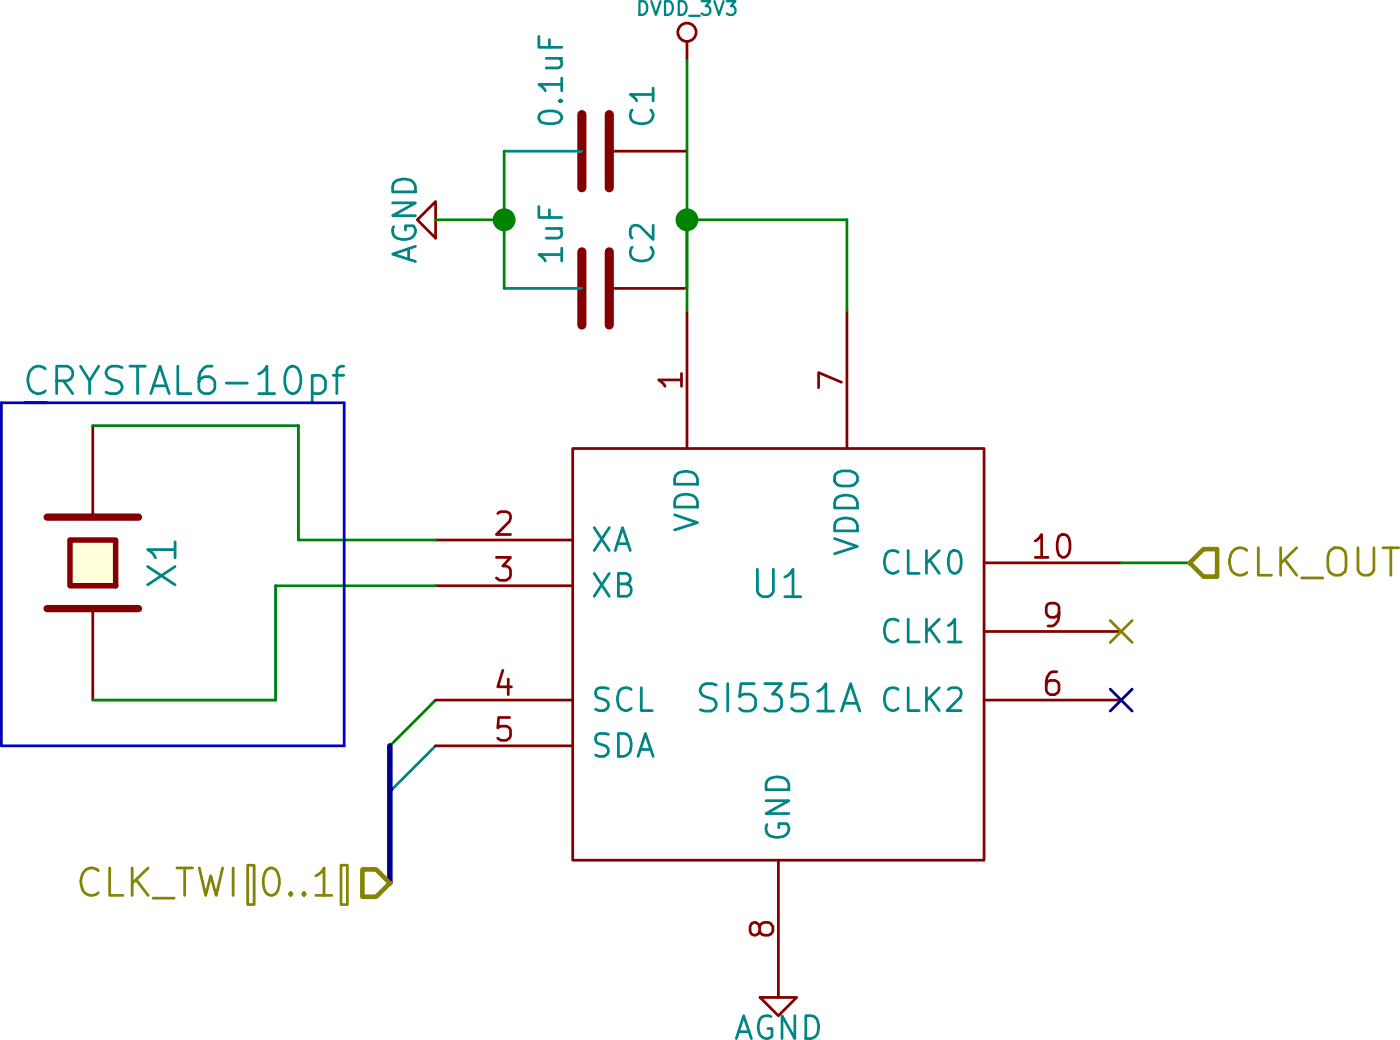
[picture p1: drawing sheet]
EESchema Schematic File Version 2
LIBS:power
LIBS:device
LIBS:transistors
LIBS:conn
LIBS:linear
LIBS:regul
LIBS:74xx
LIBS:cmos4000
LIBS:adc-dac
LIBS:memory
LIBS:xilinx
LIBS:special
LIBS:microcontrollers
LIBS:dsp
LIBS:microchip
LIBS:analog_switches
LIBS:motorola
LIBS:texas
LIBS:intel
LIBS:audio
LIBS:interface
LIBS:digital-audio
LIBS:philips
LIBS:display
LIBS:cypress
LIBS:siliconi
LIBS:opto
LIBS:atmel
LIBS:contrib
LIBS:valves
LIBS:tDCS_driver-cache
EELAYER 24 0
EELAYER END
$Descr A4 11693 8268
encoding utf-8
Sheet 1 1
Title "noname.sch"
Date ""
Rev ""
Comp ""
Comment1 ""
Comment2 ""
Comment3 ""
Comment4 ""
$EndDescr
$Comp
L DVDD_3V3 #PWR1
U 1 1
P 5750 2350
F 0 "#PWR1" H 5750 2450 30  0001 C CNN
F 1 "DVDD_3V3" H 5750 2460 30  0000 C CNN
F 2 "" H 5750 2350 60  0001 C CNN
F 3 "" H 5750 2350 60  0001 C CNN
	1    5750 2350
	1    0    0    -1  
$EndComp
$Comp
L C C2
U 1 1
P 5550 2850
F 0 "C2" H 5600 2950 50  0000 L CNN
F 1 "1uF" H 5600 2750 50  0000 L CNN
F 2 "0603" H 5550 2850 60  0001 C CNN
F 3 "" H 5550 2850 60  0001 C CNN
	1    5550 2850
	0    1    -1   0   
$EndComp
$Comp
L C C1
U 1 1
P 5550 2550
F 0 "C1" H 5600 2650 50  0000 L CNN
F 1 "0.1uF" H 5600 2450 50  0000 L CNN
F 2 "0603" H 5550 2550 60  0001 C CNN
F 3 "" H 5550 2550 60  0001 C CNN
	1    5550 2550
	0    1    -1   0   
$EndComp
$Comp
L AGND #PWR2
U 1 1
P 5200 2700
F 0 "#PWR2" H 5200 2700 40  0001 C CNN
F 1 "AGND" H 5200 2630 50  0000 C CNN
F 2 "" H 5200 2700 60  0001 C CNN
F 3 "" H 5200 2700 60  0001 C CNN
	1    5200 2700
	0    1    -1   0   
$EndComp
Entry Wire Line
	5100 3950 5200 3850
Entry Wire Line
	5100 3850 5200 3750
$Comp
L AGND #PWR3
U 1 1
P 5950 4400
F 0 "#PWR3" H 5950 4400 40  0001 C CNN
F 1 "AGND" H 5950 4330 50  0000 C CNN
F 2 "" H 5950 4400 60  0001 C CNN
F 3 "" H 5950 4400 60  0001 C CNN
	1    5950 4400
	1    0    0    -1  
$EndComp
$Comp
L CRYSTAL X1
U 1 1
P 4450 3450
F 0 "X1" H 4450 3600 60  0000 C CNN
F 1 "CRYSTAL6-10pf" V 4850 3650 60  0000 C CNN
F 2 "ECX_53B" H 4450 3450 60  0001 C CNN
F 3 "" H 4450 3450 60  0001 C CNN
	1    4450 3450
	0    1    -1   0   
$EndComp
$Comp
L SI5351A U1
U 1 1
P 5950 3650
F 0 "U1" H 5950 3800 60  0000 C CNN
F 1 "SI5351A" H 5950 3550 60  0000 C CNN
F 2 "QSOP_16" H 5950 3650 60  0001 C CNN
F 3 "" H 5950 3650 60  0001 C CNN
	1    5950 3650
	1    0    0    -1  
$EndComp
Wire Bus Line
	5100 4150 5100 3850
Wire Wire Line
	4900 3150 4450 3150
Wire Wire Line
	4900 3400 4900 3150
Wire Wire Line
	5200 3400 4900 3400
Wire Wire Line
	6700 3450 6850 3450
Wire Wire Line
	4850 3500 5200 3500
Wire Wire Line
	4850 3750 4850 3500
Wire Wire Line
	4450 3750 4850 3750
Wire Wire Line
	5750 2350 5750 2900
Text HLabel 6850 3450 2    60   Input ~ 0
CLK_OUT
Text HLabel 5100 4150 0    60   Input ~ 0
CLK_TWI[0..1]
NoConn ~ 6700 3600
NoConn ~ 6700 3750
Wire Wire Line
	5350 2550 5350 2850
Wire Wire Line
	5350 2700 5200 2700
Connection ~ 5350 2700
Wire Wire Line
	5750 2850 5750 2700
Wire Wire Line
	5750 2700 6100 2700
Wire Wire Line
	6100 2700 6100 2900
Connection ~ 5750 2700
Wire Notes Line
	4350 3100 4250 3100
Wire Notes Line
	4250 3100 4250 3850
Wire Notes Line
	4250 3850 5000 3850
Wire Notes Line
	5000 3850 5000 3100
Wire Notes Line
	5000 3100 4300 3100
$EndSCHEMATC
